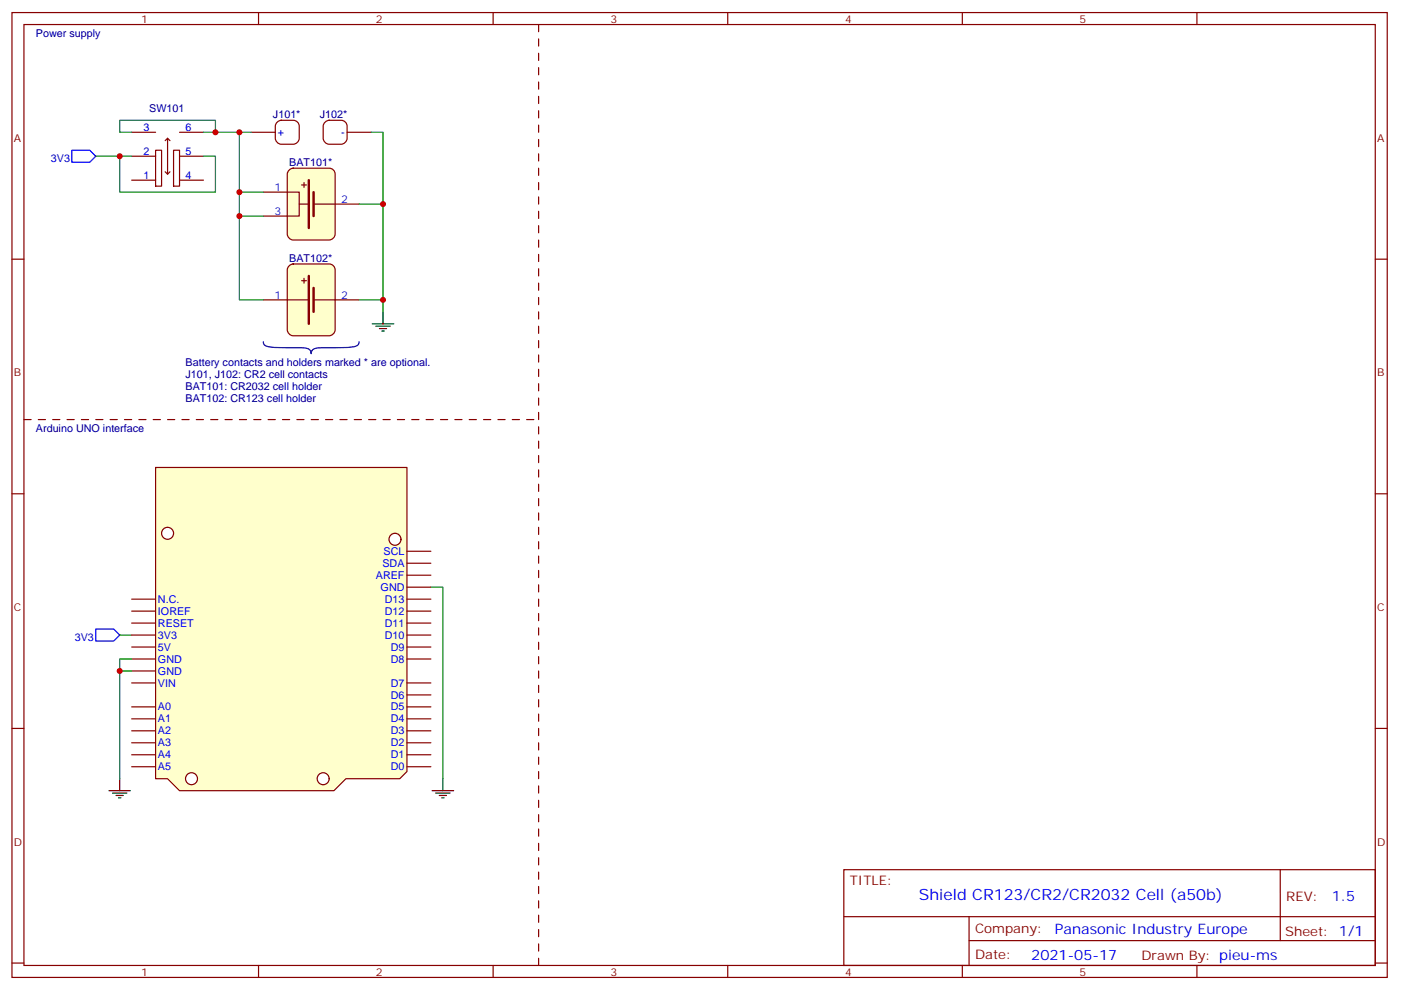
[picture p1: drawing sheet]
<svg xmlns="http://www.w3.org/2000/svg" width="413mm" height="292mm" viewBox="0 0 413 292" stroke-linecap="round" stroke-linejoin="round" font-family="sans-serif">
<g fill="none" stroke="#870000" stroke-width=".35">
<path d="M3.5 3.7h405.4v284.3h-405.4zM7.1 7.2h398.2v277.3h-398.2zM76.2 3.7v3.5M145.3 3.7v3.5M214.5 3.7v3.5M283.6 3.7v3.5M352.8 3.7v3.5M77.6 56.6h7.1M3.5 76.4h3.6M77.6 63.7h7.1M98.8 60.1h7M405.3 76.4h3.6"/>
<path d="M3.5 145.5h3.6M405.3 145.5h3.6M3.5 214.7h3.6M405.3 214.7h3.6M248.7 256.3h156.6v28.2h-156.6zM377.3 256.3v20.9M248.7 270.1h156.5M285.6 277.2h119.6M285.6 270.1v14.2M3.5 283.8h3.6M76.2 284.5v3.5M145.3 284.5v3.5"/>
<path d="M214.5 284.5v3.5M283.6 284.5v3.5M352.8 284.5v3.5M405.3 283.8h3.6"/>
</g>
<path d="M85.3 50.1l1.1-.5h10.6a1.76 1.76 0 0 1 1.8 1.7v17.7a1.89 1.89 0 0 1-1.8 1.7h-10.6a1.89 1.89 0 0 1-1.7-1.7v-17.7z" fill="#ffc" stroke="#870000" stroke-width=".35"/>
<path d="M84.7 56.6h3.5v7.1h-3.5M88.9 54.5h1.4M89.6 53.8v1.4M88.2 60.1h2.8M92.4 60.1h6.4" fill="none" stroke="#870000" stroke-width=".35"/>
<path d="M91 53.1v14.1M92.4 56.6v7.1" fill="none" stroke="#870000" stroke-width=".71"/>
<path d="M85.3 78.3l1.1-.5h10.6a1.76 1.76 0 0 1 1.8 1.8v17.6a1.89 1.89 0 0 1-1.8 1.8h-10.6a1.89 1.89 0 0 1-1.7-1.8v-17.6z" fill="#ffc" stroke="#870000" stroke-width=".35"/>
<g fill="none" stroke="#870000" stroke-width=".35">
<path d="M38.8 39h7.1M52.9 39h7.1M74.1 39h7M81.7 36l1.2-.5h3.5a1.76 1.76 0 0 1 1.8 1.7v3.5a1.89 1.89 0 0 1-1.8 1.8h-3.5a1.89 1.89 0 0 1-1.8-1.8v-3.5zM95.8 36l1.2-.5h3.5a1.76 1.76 0 0 1 1.8 1.7v3.5a1.89 1.89 0 0 1-1.8 1.8h-3.5a1.89 1.89 0 0 1-1.8-1.8v-3.5zM102.3 39h7.1M38.8 53.1h7.1M38.8 46h7.1M45.9 44.3h1.7v10.6h-1.7zM48.7 50.6l.7 .7 .7-.7M48.7 41.5l.7-.8 .7 .8M49.4 40.7v10.6"/>
<path d="M51.2 44.3h1.7v10.6h-1.7zM52.9 53.1h7.1M52.9 46h7.1M77.6 88.4h13.4M88.9 82.7h1.4M89.6 82v1.4M92.4 88.4h13.4"/>
</g>
<path d="M91 81.3v14.1M92.4 84.8v7.1" fill="none" stroke="#870000" stroke-width=".71"/>
<path d="M21.2 44.3h5.3l1.7 1.7-1.7 1.8h-5.3zM28.2 185.4h5.3l1.8 1.7-1.8 1.8h-5.3z" fill="none" stroke="#00f" stroke-width=".35"/>
<path d="M38.8 39h-3.5v-3.5h28.2v3.5M60 39h14.1M70.6 39v49.4h7M109.4 39h3.5v49.4h-7.1M28.2 46h10.6M35.3 46v10.6h28.2v-10.6h-3.5M70.6 56.6h7M70.6 63.7h7M105.8 60.1h7.1M35.3 187.1h3.5" fill="none" stroke="#008700" stroke-width=".35"/>
<path d="M77.6 100.7a1.43 1.43 0 0 0 1.6 1.5l3.2 .2 6.5 .1a2.13 2.13 0 0 1 2.8 1.7 2.13 2.13 0 0 1 2.8-1.7 51.4 51.4 0 0 0 10.4-.5 1.23 1.23 0 0 0 .9-1.3" fill="none" stroke="#000080" stroke-width=".35"/>
<path d="M158.7 7.2v277.3M7.1 123.6h151.6" fill="none" stroke="#870000" stroke-width=".35" stroke-dasharray="2.1 2.1"/>
<path d="M45.9 137.8h74v89.6l-2.1 2.1h-15.8l-3.6 3.5h-45.5l-3.5-3.5h-3.5z" fill="#ffc" stroke="#870000" stroke-width=".35"/>
<g fill="none" stroke="#870000" stroke-width=".35">
<path d="M38.8 176.6h7.1M119.9 176.6h7.1M119.9 173h7.1M119.9 169.5h7.1M119.9 166h7.1M119.9 162.5h7.1M38.8 194.2h7.1M38.8 190.7h7.1M38.8 187.1h7.1M38.8 183.6h7.1M38.8 180.1h7.1M38.8 197.7h7.1"/>
<path d="M119.9 194.2h7.1M119.9 190.7h7.1M119.9 187.1h7.1M119.9 183.6h7.1M119.9 180.1h7.1M38.8 218.9h7.1M38.8 215.4h7.1M38.8 211.8h7.1M38.8 208.3h7.1M38.8 201.3h7.1M119.9 218.9h7.1M119.9 215.4h7.1"/>
<path d="M119.9 211.8h7.1M119.9 208.3h7.1M119.9 204.8h7.1M119.9 201.3h7.1M38.8 226h7.1M38.8 222.4h7.1M119.9 226h7.1M119.9 222.4h7.1"/>
</g>
<g fill="#fff" stroke="#600" stroke-width=".35">
<circle cx="116.4" cy="158.9" r="1.76"/>
<circle cx="95.2" cy="229.5" r="1.76"/>
<circle cx="56.4" cy="229.5" r="1.76"/>
<circle cx="49.4" cy="157.2" r="1.76"/>
</g>
<g fill="none" stroke="#000" stroke-width=".35">
<path d="M109.7 95.4h6.4M110.8 96.1h4.2M111.8 96.8h2.1M112.5 97.5h.7M112.9 91.9v3.5M32.1 233h6.4M33.2 233.7h4.2M34.2 234.4h2.1M34.9 235.1h.7M35.3 229.5v3.5M127.4 233h6.3M128.4 233.7h4.2"/>
<path d="M129.5 234.4h2.1M130.2 235.1h.7M130.5 229.5v3.5"/>
</g>
<path d="M112.9 88.4v3.5M127 173h3.5v56.5M35.3 197.7h3.5M38.8 194.2h-3.5v35.3" fill="none" stroke="#008700" stroke-width=".35"/>
<g fill="#c00">
<circle cx="63.5" cy="39" r=".88"/>
<circle cx="35.3" cy="46" r=".88"/>
<circle cx="70.6" cy="39" r=".88"/>
<circle cx="70.6" cy="56.6" r=".88"/>
<circle cx="70.6" cy="63.7" r=".88"/>
<circle cx="112.9" cy="60.1" r=".88"/>
<circle cx="35.3" cy="197.7" r=".88"/>
<circle cx="112.9" cy="88.4" r=".88"/>
</g>
<text font-size="4.6" fill="#00f" x="270.8" y="265.3">Shield CR123/CR2/CR2032 Cell (a50b)</text>
<g font-size="4.2" fill="#00f">
<text x="392.5" y="265.6">1.5</text>
<text x="310.9" y="275.1">Panasonic Industry Europe</text>
<text x="304" y="282.9">2021-05-17</text>
</g>
<g font-size="3.9" fill="#800">
<text x="250.5" y="260.9">TITLE:</text>
<text x="379.1" y="265.6">REV:</text>
<text x="287.4" y="275.1">Company:</text>
<text x="378.7" y="275.7">Sheet: 1/1</text>
<text x="287.4" y="282.8">Date:</text>
<text x="336.4" y="282.8">Drawn By: pieu-ms</text>
</g>
<g font-size="3.2" fill="#000080">
<text x="10.6" y="10.8">Power supply</text>
<text x="44" y="33">SW101</text>
<text x="80.5" y="34.8">J101*</text>
<text x="94.2" y="34.8">J102*</text>
<text x="85.3" y="49">BAT101*</text>
<text x="85.3" y="77.2">BAT102*</text>
<text x="54.7" y="107.8">Battery contacts and holders marked * are optional.</text>
<text x="54.7" y="111.3">J101, J102: CR2 cell contacts</text>
<text x="54.7" y="114.8">BAT101: CR2032 cell holder</text>
<text x="54.7" y="118.4">BAT102: CR123 cell holder</text>
<text x="10.6" y="127.2">Arduino UNO interface</text>
</g>
<g font-size="3.2" fill="#800">
<text x="41.6" y="6.7">1</text>
<text x="110.8" y="6.7">2</text>
<text x="179.9" y="6.7">3</text>
<text x="249.1" y="6.7">4</text>
<text x="318.2" y="6.7">5</text>
<text x="4.1" y="41.8">A</text>
<text x="405.9" y="41.8">A</text>
<text x="4.1" y="110.9">B</text>
<text x="405.9" y="110.9">B</text>
<text x="4.1" y="180.1">C</text>
<text x="405.9" y="180.1">C</text>
<text x="4.1" y="249.2">D</text>
<text x="405.9" y="249.2">D</text>
<text x="41.6" y="287.5">1</text>
<text x="110.8" y="287.5">2</text>
<text x="179.9" y="287.5">3</text>
<text x="249.1" y="287.5">4</text>
<text x="318.2" y="287.5">5</text>
</g>
<g font-size="3.2" fill="#00f">
<text x="42.3" y="38.6">3</text>
<text x="54.7" y="38.6">6</text>
<text x="81.8" y="40">+</text>
<text x="100.5" y="40">-</text>
<text x="15" y="47.8">3V3</text>
<text x="42.3" y="45.7">2</text>
<text x="54.7" y="45.7">5</text>
<text x="42.3" y="52.7">1</text>
<text x="54.7" y="52.7">4</text>
<text x="80.9" y="56.3">1</text>
<text x="100.5" y="59.8">2</text>
<text x="80.9" y="63.3">3</text>
<text x="80.9" y="88">1</text>
<text x="100.5" y="88">2</text>
<text x="112.7" y="167">SDA</text>
<text x="113.1" y="163.5">SCL</text>
<text x="110.8" y="170.6">AREF</text>
<text x="46.6" y="177.6">N.C.</text>
<text x="112.2" y="174.1">GND</text>
<text x="113.4" y="177.6">D13</text>
<text x="46.6" y="184.7">RESET</text>
<text x="46.6" y="181.2">IOREF</text>
<text x="113.4" y="184.7">D11</text>
<text x="113.4" y="181.2">D12</text>
<text x="22" y="188.9">3V3</text>
<text x="46.6" y="191.7">5V</text>
<text x="46.6" y="188.2">3V3</text>
<text x="113.4" y="188.2">D10</text>
<text x="115.2" y="191.7">D9</text>
<text x="46.6" y="195.3">GND</text>
<text x="115.2" y="195.3">D8</text>
<text x="46.6" y="202.3">VIN</text>
<text x="46.6" y="198.8">GND</text>
<text x="115.2" y="202.3">D7</text>
<text x="46.6" y="209.4">A0</text>
<text x="115.2" y="209.4">D5</text>
<text x="115.2" y="205.8">D6</text>
<text x="46.6" y="212.9">A1</text>
<text x="115.2" y="212.9">D4</text>
<text x="46.6" y="220">A3</text>
<text x="46.6" y="216.4">A2</text>
<text x="115.2" y="220">D2</text>
<text x="115.2" y="216.4">D3</text>
<text x="46.6" y="227">A5</text>
<text x="46.6" y="223.5">A4</text>
<text x="115.2" y="227">D0</text>
<text x="115.2" y="223.5">D1</text>
</g>
</svg>
